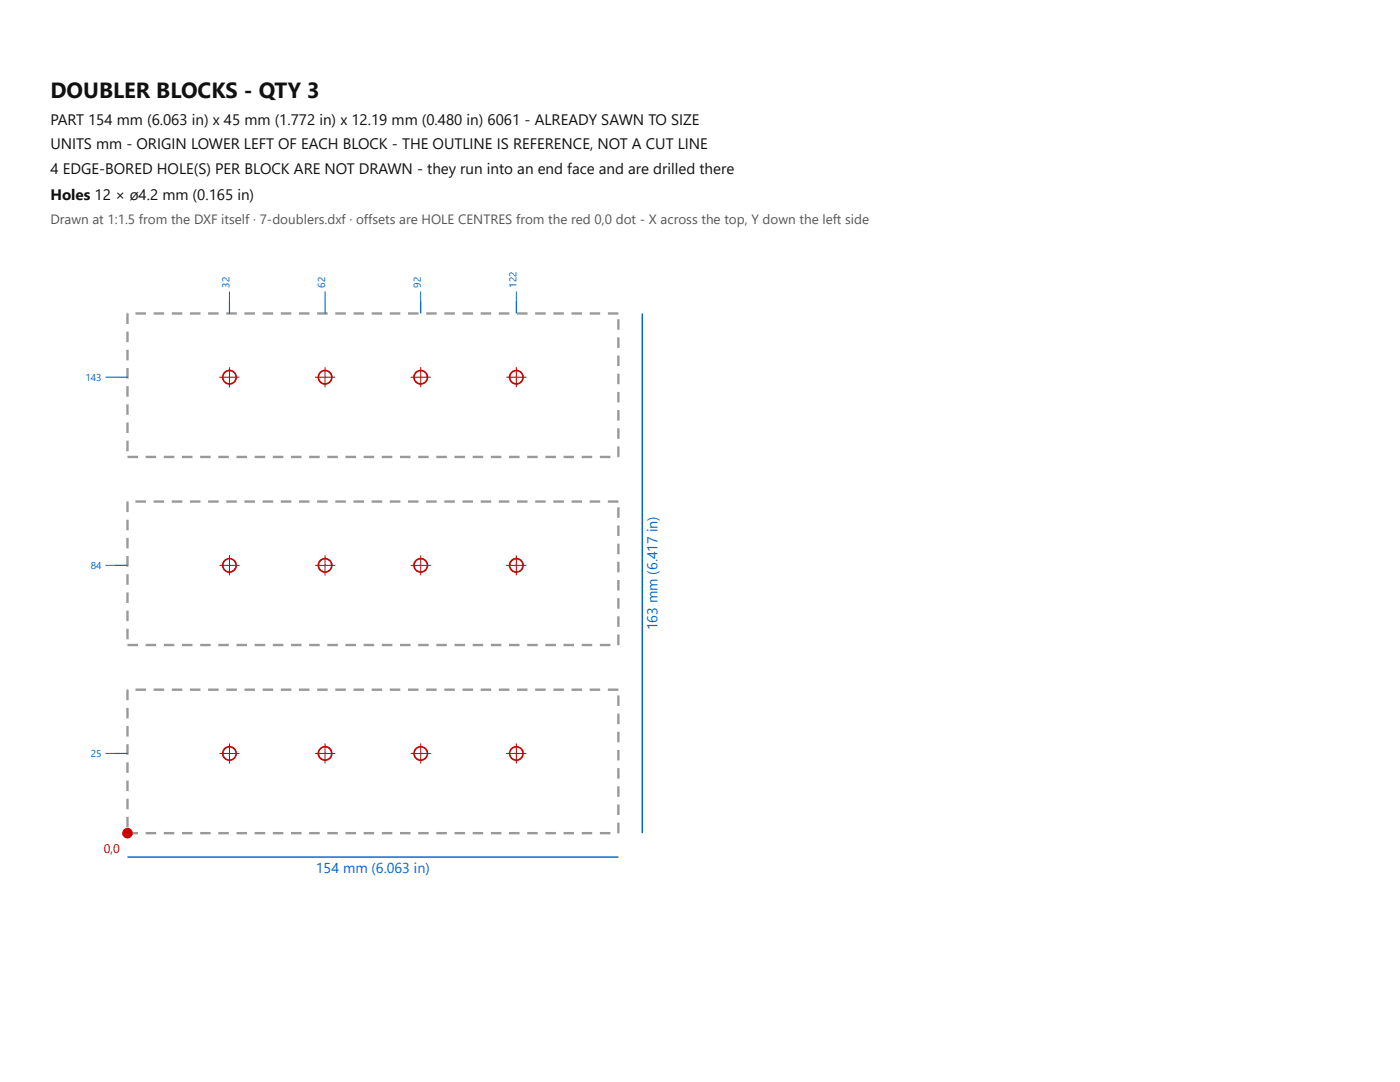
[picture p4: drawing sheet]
<svg xmlns="http://www.w3.org/2000/svg" width="279mm" height="216mm" viewBox="0 0 279 216" stroke-linecap="round" stroke-linejoin="round" font-family="sans-serif">
<g fill="#999">
<path d="M25.4 166h2.1v.5h-2.1zM29.1 166h2.1v.5h-2.1zM32.7 166h2.1v.5h-2.1zM36.3 166h2.1v.5h-2.1zM39.9 166h2.1v.5h-2.1zM43.6 166h2.1v.5h-2.1zM47.2 166h2.1v.5h-2.1zM50.8 166h2.1v.5h-2.1zM54.4 166h2.1v.5h-2.1zM58.1 166h2.1v.5h-2.1zM61.7 166h2.1v.5h-2.1zM65.3 166h2.1v.5h-2.1zM69 166h2.1v.5h-2.1zM72.6 166h2.1v.5h-2.1zM76.2 166h2.1v.5h-2.1zM79.8 166h2.1v.5h-2.1zM83.5 166h2.1v.5h-2.1zM87.1 166h2.1v.5h-2.1zM90.7 166h2.1v.5h-2.1zM94.3 166h2.1v.5h-2.1zM98 166h2.1v.5h-2.1zM101.6 166h2.1v.5h-2.1zM105.2 166h2.1v.5h-2.1zM108.8 166h2.1v.5h-2.1zM112.5 166h2.1v.5h-2.1zM116.1 166h2.1v.5h-2.1zM119.7 166h2.1v.5h-2.1zM123.3 166l.1 .5z"/>
<path d="M123.2 164.1h.4v2.1h-.4zM123.2 160.5h.4v2.1h-.4zM123.2 156.9h.4v2.1h-.4zM123.2 153.3h.4v2.1h-.4zM123.2 149.6h.4v2.1h-.4zM123.2 146h.4v2.1h-.4zM123.2 142.4h.4v2.1h-.4zM123.2 138.8h.4v2.1h-.4z"/>
<path d="M121.3 137.4h2.1v.5h-2.1zM117.7 137.4h2.1v.5h-2.1zM114.1 137.4h2.1v.5h-2.1zM110.4 137.4h2.1v.5h-2.1zM106.8 137.4h2.1v.5h-2.1zM103.2 137.4h2.1v.5h-2.1zM99.6 137.4h2.1v.5h-2.1zM95.9 137.4h2.1v.5h-2.1zM92.3 137.4h2.1v.5h-2.1zM88.7 137.4h2.1v.5h-2.1zM85 137.4h2.1v.5h-2.1zM81.4 137.4h2.1v.5h-2.1zM77.8 137.4h2.1v.5h-2.1zM74.2 137.4h2.1v.5h-2.1zM70.5 137.4h2.1v.5h-2.1zM66.9 137.4h2.1v.5h-2.1zM63.3 137.4h2.1v.5h-2.1zM59.7 137.4h2.1v.5h-2.1zM56 137.4h2.1v.5h-2.1zM52.4 137.4h2.1v.5h-2.1zM48.8 137.4h2.1v.5h-2.1zM45.2 137.4h2.1v.5h-2.1zM41.5 137.4h2.1v.5h-2.1zM37.9 137.4h2.1v.5h-2.1zM34.3 137.4h2.1v.5h-2.1zM30.7 137.4h2.1v.5h-2.1zM27 137.4h2.1v.5h-2.1zM25.4 137.4l.1 .5z"/>
<path d="M25.2 137.6h.5v2.1h-.5zM25.2 141.2h.5v2.1h-.5zM25.2 144.9h.5v2.1h-.5zM25.2 148.5h.5v2.1h-.5zM25.2 152.1h.5v2.1h-.5zM25.2 155.8h.5v2.1h-.5zM25.2 159.4h.5v2.1h-.5zM25.2 163h.5v2.1h-.5z"/>
<path d="M25.4 128.5h2.1v.4h-2.1zM29.1 128.5h2.1v.4h-2.1zM32.7 128.5h2.1v.4h-2.1zM36.3 128.5h2.1v.4h-2.1zM39.9 128.5h2.1v.4h-2.1zM43.6 128.5h2.1v.4h-2.1zM47.2 128.5h2.1v.4h-2.1zM50.8 128.5h2.1v.4h-2.1zM54.4 128.5h2.1v.4h-2.1zM58.1 128.5h2.1v.4h-2.1zM61.7 128.5h2.1v.4h-2.1zM65.3 128.5h2.1v.4h-2.1zM69 128.5h2.1v.4h-2.1zM72.6 128.5h2.1v.4h-2.1zM76.2 128.5h2.1v.4h-2.1zM79.8 128.5h2.1v.4h-2.1zM83.5 128.5h2.1v.4h-2.1zM87.1 128.5h2.1v.4h-2.1zM90.7 128.5h2.1v.4h-2.1zM94.3 128.5h2.1v.4h-2.1zM98 128.5h2.1v.4h-2.1zM101.6 128.5h2.1v.4h-2.1zM105.2 128.5h2.1v.4h-2.1zM108.8 128.5h2.1v.4h-2.1zM112.5 128.5h2.1v.4h-2.1zM116.1 128.5h2.1v.4h-2.1zM119.7 128.5h2.1v.4h-2.1zM123.3 128.5l.1 .4z"/>
<path d="M123.2 126.6h.4v2.1h-.4zM123.2 123h.4v2.1h-.4zM123.2 119.4h.4v2.1h-.4zM123.2 115.7h.4v2.1h-.4zM123.2 112.1h.4v2.1h-.4zM123.2 108.5h.4v2.1h-.4zM123.2 104.9h.4v2.1h-.4zM123.2 101.2h.4v2.1h-.4z"/>
<path d="M121.3 99.8h2.1v.5h-2.1zM117.7 99.8h2.1v.5h-2.1zM114.1 99.8h2.1v.5h-2.1zM110.4 99.8h2.1v.5h-2.1zM106.8 99.8h2.1v.5h-2.1zM103.2 99.8h2.1v.5h-2.1zM99.6 99.8h2.1v.5h-2.1zM95.9 99.8h2.1v.5h-2.1zM92.3 99.8h2.1v.5h-2.1zM88.7 99.8h2.1v.5h-2.1zM85 99.8h2.1v.5h-2.1zM81.4 99.8h2.1v.5h-2.1zM77.8 99.8h2.1v.5h-2.1zM74.2 99.8h2.1v.5h-2.1zM70.5 99.8h2.1v.5h-2.1zM66.9 99.8h2.1v.5h-2.1zM63.3 99.8h2.1v.5h-2.1zM59.7 99.8h2.1v.5h-2.1zM56 99.8h2.1v.5h-2.1zM52.4 99.8h2.1v.5h-2.1zM48.8 99.8h2.1v.5h-2.1zM45.2 99.8h2.1v.5h-2.1zM41.5 99.8h2.1v.5h-2.1zM37.9 99.8h2.1v.5h-2.1zM34.3 99.8h2.1v.5h-2.1zM30.7 99.8h2.1v.5h-2.1zM27 99.8h2.1v.5h-2.1zM25.4 99.8l.1 .5z"/>
<path d="M25.2 100.1h.5v2.1h-.5zM25.2 103.7h.5v2.1h-.5zM25.2 107.3h.5v2.1h-.5zM25.2 111h.5v2.1h-.5zM25.2 114.6h.5v2.1h-.5zM25.2 118.2h.5v2.1h-.5zM25.2 121.8h.5v2.1h-.5zM25.2 125.5h.5v2.1h-.5z"/>
<path d="M25.4 90.9h2.1v.5h-2.1zM29.1 90.9h2.1v.5h-2.1zM32.7 90.9h2.1v.5h-2.1zM36.3 90.9h2.1v.5h-2.1zM39.9 90.9h2.1v.5h-2.1zM43.6 90.9h2.1v.5h-2.1zM47.2 90.9h2.1v.5h-2.1zM50.8 90.9h2.1v.5h-2.1zM54.4 90.9h2.1v.5h-2.1zM58.1 90.9h2.1v.5h-2.1zM61.7 90.9h2.1v.5h-2.1zM65.3 90.9h2.1v.5h-2.1zM69 90.9h2.1v.5h-2.1zM72.6 90.9h2.1v.5h-2.1zM76.2 90.9h2.1v.5h-2.1zM79.8 90.9h2.1v.5h-2.1zM83.5 90.9h2.1v.5h-2.1zM87.1 90.9h2.1v.5h-2.1zM90.7 90.9h2.1v.5h-2.1zM94.3 90.9h2.1v.5h-2.1zM98 90.9h2.1v.5h-2.1zM101.6 90.9h2.1v.5h-2.1zM105.2 90.9h2.1v.5h-2.1zM108.8 90.9h2.1v.5h-2.1zM112.5 90.9h2.1v.5h-2.1zM116.1 90.9h2.1v.5h-2.1zM119.7 90.9h2.1v.5h-2.1zM123.3 90.9l.1 .5z"/>
<path d="M123.2 89.1h.4v2.1h-.4zM123.2 85.5h.4v2.1h-.4zM123.2 81.8h.4v2.1h-.4zM123.2 78.2h.4v2.1h-.4zM123.2 74.6h.4v2.1h-.4zM123.2 70.9h.4v2.1h-.4zM123.2 67.3h.4v2.1h-.4zM123.2 63.7h.4v2.1h-.4z"/>
<path d="M121.3 62.3h2.1v.5h-2.1zM117.7 62.3h2.1v.5h-2.1zM114.1 62.3h2.1v.5h-2.1zM110.4 62.3h2.1v.5h-2.1zM106.8 62.3h2.1v.5h-2.1zM103.2 62.3h2.1v.5h-2.1zM99.6 62.3h2.1v.5h-2.1zM95.9 62.3h2.1v.5h-2.1zM92.3 62.3h2.1v.5h-2.1zM88.7 62.3h2.1v.5h-2.1zM85 62.3h2.1v.5h-2.1zM81.4 62.3h2.1v.5h-2.1zM77.8 62.3h2.1v.5h-2.1zM74.2 62.3h2.1v.5h-2.1zM70.5 62.3h2.1v.5h-2.1zM66.9 62.3h2.1v.5h-2.1zM63.3 62.3h2.1v.5h-2.1zM59.7 62.3h2.1v.5h-2.1zM56 62.3h2.1v.5h-2.1zM52.4 62.3h2.1v.5h-2.1zM48.8 62.3h2.1v.5h-2.1zM45.2 62.3h2.1v.5h-2.1zM41.5 62.3h2.1v.5h-2.1zM37.9 62.3h2.1v.5h-2.1zM34.3 62.3h2.1v.5h-2.1zM30.7 62.3h2.1v.5h-2.1zM27 62.3h2.1v.5h-2.1zM25.4 62.3l.1 .5z"/>
<path d="M25.2 62.6h.5v2.1h-.5zM25.2 66.2h.5v2.1h-.5zM25.2 69.8h.5v2.1h-.5zM25.2 73.4h.5v2.1h-.5zM25.2 77.1h.5v2.1h-.5zM25.2 80.7h.5v2.1h-.5zM25.2 84.3h.5v2.1h-.5zM25.2 87.9h.5v2.1h-.5z"/>
</g>
<g fill="none" stroke="#c00" stroke-width=".33">
<circle cx="45.8" cy="75.3" r="1.34"/>
<circle cx="64.9" cy="75.3" r="1.34"/>
<circle cx="84" cy="75.3" r="1.34"/>
<circle cx="103" cy="75.3" r="1.34"/>
<circle cx="45.8" cy="112.8" r="1.34"/>
<circle cx="64.9" cy="112.8" r="1.34"/>
<circle cx="84" cy="112.8" r="1.34"/>
<circle cx="103" cy="112.8" r="1.34"/>
<circle cx="45.8" cy="150.3" r="1.34"/>
<circle cx="64.9" cy="150.3" r="1.34"/>
<circle cx="84" cy="150.3" r="1.34"/>
<circle cx="103" cy="150.3" r="1.34"/>
</g>
<g fill="none" stroke="#c00" stroke-width=".2">
<path d="M43.8 75.3h4M45.8 73.3v4M62.9 75.3h4M64.9 73.3v4M82 75.3h4M84 73.3v4M101 75.3h4.1M103 73.3v4M43.8 112.8h4M45.8 110.8v4M62.9 112.8h4M64.9 110.8v4"/>
<path d="M82 112.8h4M84 110.8v4M101 112.8h4.1M103 110.8v4M43.8 150.3h4M45.8 148.3v4M62.9 150.3h4M64.9 148.3v4M82 150.3h4M84 148.3v4M101 150.3h4.1M103 148.3v4"/>
</g>
<path d="M128.2 62.6v103.6M25.4 171h98" fill="none" stroke="#06c" stroke-width=".29"/>
<circle cx="25.4" cy="166.2" r="1.05" fill="#c00"/>
<path d="M23 75.3h2.4M45.8 60.1v2.5M64.9 60.1v2.5M84 60.1v2.5M103 60.1v2.5M23 112.8h2.4M23 150.3h2.4" fill="none" stroke="#06c" stroke-width=".24"/>
<path d="M45.8 58.2v1.9M64.9 58.2v1.9M84 58.2v1.9M103 58.2v1.9M21 75.3h2M21 112.8h2M21 150.3h2" fill="none" stroke="#06c" stroke-width=".2"/>
<text font-size="4.4" fill="#111" x="10.1" y="19.6">DOUBLER BLOCKS - QTY 3</text>
<g font-size="3" fill="#111">
<text x="10.1" y="25">PART 154 mm (6.063 in) x 45 mm (1.772 in) x 12.19 mm (0.480 in) 6061 - ALREADY SAWN TO SIZE</text>
<text x="10.1" y="29.7">UNITS mm - ORIGIN LOWER LEFT OF EACH BLOCK - THE OUTLINE IS REFERENCE, NOT A CUT LINE</text>
<text x="10.1" y="34.8">4 EDGE-BORED HOLE(S) PER BLOCK ARE NOT DRAWN - they run into an end face and are drilled there</text>
<text x="10.1" y="39.8">Holes 12 × ø4.2 mm (0.165 in)</text>
</g>
<g font-size="2.9" fill="#06c">
<text x="131.2" y="125.8" transform="rotate(-90 131.2 125.8)">163 mm (6.417 in)</text>
<text x="63" y="174.3">154 mm (6.063 in)</text>
</g>
<text font-size="2.7" fill="#555" x="10.1" y="44.6">Drawn at 1:1.5 from the DXF itself · 7-doublers.dxf · offsets are HOLE CENTRES from the red 0,0 dot - X across the top, Y down the left side</text>
<text font-size="2.5" fill="#c00" x="20.7" y="170.3">0,0</text>
<g font-size="2" fill="#06c">
<text x="45.8" y="57.4" transform="rotate(-90 45.8 57.4)">32</text>
<text x="64.9" y="57.4" transform="rotate(-90 64.9 57.4)">62</text>
<text x="84" y="57.4" transform="rotate(-90 84 57.4)">92</text>
<text x="103" y="57.4" transform="rotate(-90 103 57.4)">122</text>
<text x="17" y="76">143</text>
<text x="18.1" y="113.5">84</text>
<text x="18.1" y="151.1">25</text>
</g>
</svg>
